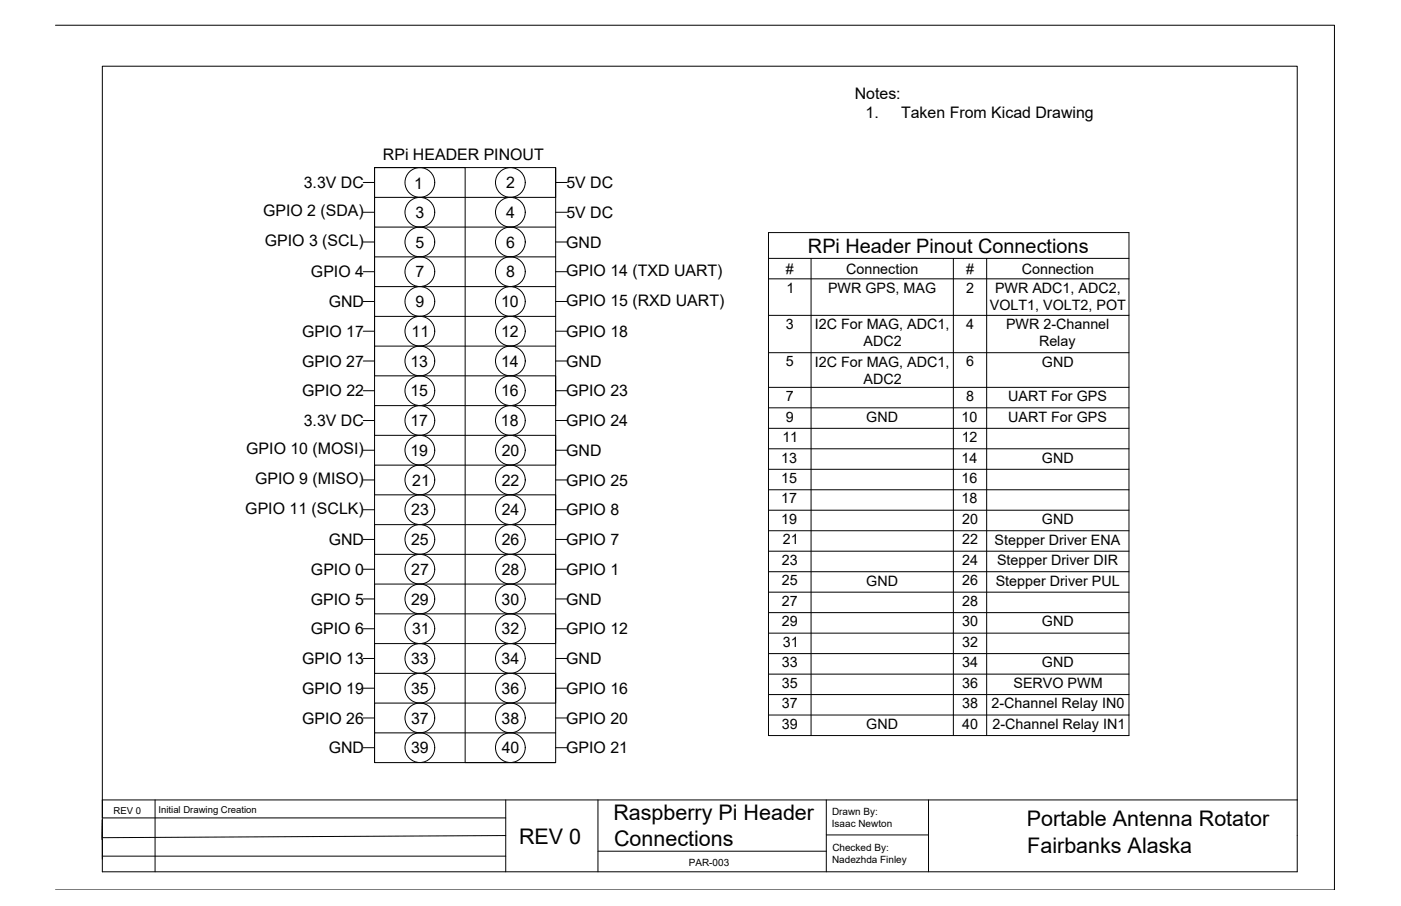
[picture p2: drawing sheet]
<svg xmlns="http://www.w3.org/2000/svg" width="432mm" height="279mm" viewBox="0 0 432 279" stroke-linecap="round" stroke-linejoin="round" font-family="sans-serif">
<!-- layer: 0 -->
<g fill="none" stroke="#000" stroke-width=".31">
<path d="M17.1 7.8h394.2v266.7h-394.2M112 56.3h3.4M171.3 51.7v9.2h-55.9v-9.2h55.9v183.5h-55.9v-183.5h28v183.5h27.9M171.3 56.3h3.5M112 65.5h3.4M112 74.6h3.4M115.4 60.9v9.1h55.9M115.4 70v9.2h55.9M115.4 79.2v9.2h55.9M171.3 65.5h3.5M171.3 74.6h3.5M236.9 71.7h111.1v155.1h-111.1z"/>
<path d="M236.9 79.7h111.1M250 79.7v147.1M293.8 79.7v147.1M304.1 79.7v147.1M112 83.8h3.4M112 93h3.4M115.4 88.4v9.2h55.9M115.4 97.6v9.1h55.9M171.3 83.8h3.5M171.3 93h3.5M236.9 86h111.1M236.9 97.3h111.1"/>
<path d="M112 102.1h3.4M112 111.3h3.4M115.4 106.7v9.2h55.9v9.2h-55.9v9.2h55.9v9.1h-55.9v9.2h55.9v9.2h-55.9v9.2h55.9v9.1h-55.9v9.2h55.9v9.2h-55.9v9.2h55.9v9.1h-55.9v9.2h55.9M171.3 102.1h3.5M171.3 111.3h3.5M236.9 108.8h111.1M236.9 119.5h111.1M112 138.8h3.4M112 120.5h3.4M112 129.7h3.4M171.3 138.8h3.5M171.3 120.5h3.5"/>
<path d="M171.3 129.7h3.5M236.9 125.8h111.1M236.9 132.1h111.1M236.9 138.4h111.1M112 148h3.4M112 157.2h3.4M171.3 148h3.5M171.3 157.2h3.5M236.9 144.7h111.1M236.9 151h111.1M236.9 157.3h111.1M112 166.4h3.4"/>
<path d="M112 175.5h3.4M171.3 166.4h3.5M171.3 175.5h3.5M236.9 163.7h111.1M236.9 170h111.1M236.9 176.3h111.1M112 184.7h3.4M112 193.9h3.4M171.3 184.7h3.5M171.3 193.9h3.5M236.9 182.6h111.1M236.9 188.9h111.1"/>
<path d="M236.9 195.3h111.1M112 203.1h3.4M112 212.2h3.4M171.3 203.1h3.5M171.3 212.2h3.5M236.9 201.6h111.1M236.9 207.9h111.1M236.9 214.2h111.1M112 221.4h3.4M112 230.6h3.4M115.4 226v9.2M171.3 221.4h3.5"/>
<path d="M171.3 230.6h3.5M236.9 220.5h111.1M31.5 246.7h368.3v22.2h-368.3zM47.8 246.7v22.2M155.9 257.7l-124.4 .6v-5.5l-.1 6.1M155.9 246.7v22.2M184.3 246.7v22.2M254.7 246.7v22.2M254.7 257.5h31.5M286.2 246.7v22.2M399.8 246.7v-226.3h-368.3v231.8h124.4M31.5 264h124.4"/>
<path d="M184.3 262.5h70.4"/>
<circle cx="129.4" cy="56.3" r="4.6"/>
<circle cx="157.3" cy="56.3" r="4.6"/>
<circle cx="129.4" cy="74.6" r="4.6"/>
<circle cx="129.4" cy="65.5" r="4.6"/>
<circle cx="157.3" cy="74.6" r="4.6"/>
<circle cx="157.3" cy="65.5" r="4.6"/>
<circle cx="129.4" cy="83.8" r="4.6"/>
<circle cx="129.4" cy="93" r="4.6"/>
<circle cx="157.3" cy="93" r="4.6"/>
<circle cx="157.3" cy="83.8" r="4.6"/>
<circle cx="129.4" cy="102.1" r="4.6"/>
<circle cx="129.4" cy="111.3" r="4.6"/>
<circle cx="157.3" cy="111.3" r="4.6"/>
<circle cx="157.3" cy="102.1" r="4.6"/>
<circle cx="129.4" cy="138.8" r="4.6"/>
<circle cx="129.4" cy="120.5" r="4.6"/>
<circle cx="129.4" cy="129.7" r="4.6"/>
<circle cx="157.3" cy="120.5" r="4.6"/>
<circle cx="157.3" cy="129.7" r="4.6"/>
<circle cx="157.3" cy="138.8" r="4.6"/>
<circle cx="129.4" cy="148" r="4.6"/>
<circle cx="129.4" cy="157.2" r="4.6"/>
<circle cx="157.3" cy="157.2" r="4.6"/>
<circle cx="157.3" cy="148" r="4.6"/>
<circle cx="129.4" cy="175.5" r="4.6"/>
<circle cx="129.4" cy="166.4" r="4.6"/>
<circle cx="157.3" cy="175.5" r="4.6"/>
<circle cx="157.3" cy="166.4" r="4.6"/>
<circle cx="129.4" cy="184.7" r="4.6"/>
<circle cx="129.4" cy="193.9" r="4.6"/>
<circle cx="157.3" cy="193.9" r="4.6"/>
<circle cx="157.3" cy="184.7" r="4.6"/>
<circle cx="129.4" cy="212.2" r="4.6"/>
<circle cx="129.4" cy="203.1" r="4.6"/>
<circle cx="157.3" cy="212.2" r="4.6"/>
<circle cx="157.3" cy="203.1" r="4.6"/>
<circle cx="129.4" cy="221.4" r="4.6"/>
<circle cx="129.4" cy="230.6" r="4.6"/>
<circle cx="157.3" cy="221.4" r="4.6"/>
<circle cx="157.3" cy="230.6" r="4.6"/>
</g>
<g font-size="6.6">
<text x="189.1" y="252.9">Raspberry Pi Header</text>
<text x="316.5" y="254.9">Portable Antenna Rotator</text>
<text x="160" y="260.4">REV 0</text>
<text x="189.3" y="260.9">Connections</text>
<text x="316.6" y="262.9">Fairbanks Alaska</text>
</g>
<text font-size="6.1" x="249" y="77.9">RPi Header Pinout Connections</text>
<g font-size="4.9">
<text x="263.4" y="30.5">Notes:</text>
<text x="266.8" y="36.4">1.</text>
<text x="277.7" y="36.4">Taken From Kicad Drawing</text>
<text x="118" y="49.2">RPi HEADER PINOUT</text>
<text x="93.6" y="58">3.3V DC</text>
<text x="127.7" y="58.2">1</text>
<text x="156" y="58">2</text>
<text x="174.6" y="58">5V DC</text>
<text x="81.1" y="66.7">GPIO 2 (SDA)</text>
<text x="128.1" y="67.2">3</text>
<text x="156" y="67.2">4</text>
<text x="174.6" y="67.2">5V DC</text>
<text x="81.6" y="75.9">GPIO 3 (SCL)</text>
<text x="128" y="76.3">5</text>
<text x="156" y="76.4">6</text>
<text x="174.5" y="76.4">GND</text>
<text x="95.8" y="85.5">GPIO 4</text>
<text x="128" y="85.5">7</text>
<text x="156" y="85.5">8</text>
<text x="174.5" y="85.1">GPIO 14 (TXD UART)</text>
<text x="101.3" y="94.7">GND</text>
<text x="128" y="94.7">9</text>
<text x="154.4" y="94.7">10</text>
<text x="174.5" y="94.2">GPIO 15 (RXD UART)</text>
<text x="93.1" y="103.9">GPIO 17</text>
<text x="126.9" y="103.9">11</text>
<text x="154.4" y="103.9">12</text>
<text x="174.5" y="103.9">GPIO 18</text>
<text x="93.1" y="113.1">GPIO 27</text>
<text x="126.5" y="113">13</text>
<text x="154.4" y="113.1">14</text>
<text x="174.5" y="113.1">GND</text>
<text x="93.1" y="122.3">GPIO 22</text>
<text x="126.5" y="122.2">15</text>
<text x="154.4" y="122.2">16</text>
<text x="174.5" y="122.3">GPIO 23</text>
<text x="93.6" y="131.4">3.3V DC</text>
<text x="126.5" y="131.4">17</text>
<text x="154.4" y="131.4">18</text>
<text x="174.5" y="131.4">GPIO 24</text>
<text x="75.9" y="140.1">GPIO 10 (MOSI)</text>
<text x="126.5" y="140.6">19</text>
<text x="154.6" y="140.6">20</text>
<text x="174.5" y="140.6">GND</text>
<text x="78.6" y="149.3">GPIO 9 (MISO)</text>
<text x="127.1" y="149.8">21</text>
<text x="154.6" y="149.8">22</text>
<text x="174.5" y="149.8">GPIO 25</text>
<text x="75.6" y="158.5">GPIO 11 (SCLK)</text>
<text x="126.7" y="158.9">23</text>
<text x="154.6" y="159">24</text>
<text x="174.5" y="159">GPIO 8</text>
<text x="101.3" y="168.1">GND</text>
<text x="126.7" y="168.1">25</text>
<text x="154.6" y="168.1">26</text>
<text x="174.5" y="168.1">GPIO 7</text>
<text x="95.8" y="177.3">GPIO 0</text>
<text x="126.7" y="177.3">27</text>
<text x="154.6" y="177.3">28</text>
<text x="174.5" y="177.3">GPIO 1</text>
<text x="95.8" y="186.5">GPIO 5</text>
<text x="126.7" y="186.5">29</text>
<text x="154.6" y="186.5">30</text>
<text x="174.5" y="186.5">GND</text>
<text x="95.8" y="195.7">GPIO 6</text>
<text x="127" y="195.6">31</text>
<text x="154.6" y="195.6">32</text>
<text x="174.5" y="195.7">GPIO 12</text>
<text x="93.1" y="204.8">GPIO 13</text>
<text x="126.7" y="204.8">33</text>
<text x="154.6" y="204.8">34</text>
<text x="174.5" y="204.8">GND</text>
<text x="93.1" y="214">GPIO 19</text>
<text x="126.7" y="214">35</text>
<text x="154.6" y="214">36</text>
<text x="174.5" y="214">GPIO 16</text>
<text x="93.1" y="223.2">GPIO 26</text>
<text x="126.7" y="223.2">37</text>
<text x="154.6" y="223.2">38</text>
<text x="174.5" y="223.2">GPIO 20</text>
<text x="101.3" y="232.3">GND</text>
<text x="126.7" y="232.3">39</text>
<text x="154.7" y="232.3">40</text>
<text x="174.5" y="232.3">GPIO 21</text>
</g>
<g font-size="4.4">
<text x="242.2" y="84.4">#</text>
<text x="260.8" y="84.4">Connection</text>
<text x="297.8" y="84.4">#</text>
<text x="314.9" y="84.4">Connection</text>
<text x="242.4" y="90.2">1</text>
<text x="255.2" y="90.3">PWR GPS, MAG</text>
<text x="297.8" y="90.2">2</text>
<text x="305.1" y="95.6">VOLT1, VOLT2, POT</text>
<text x="306.7" y="90.3">PWR ADC1, ADC2,</text>
<text x="242.2" y="101.5">3</text>
<text x="251.2" y="101.5">I2C For MAG, ADC1,</text>
<text x="297.8" y="101.5">4</text>
<text x="310.1" y="101.5">PWR 2-Channel</text>
<text x="266.1" y="106.8">ADC2</text>
<text x="320.2" y="106.8">Relay</text>
<text x="242.2" y="113">5</text>
<text x="251.2" y="113">I2C For MAG, ADC1,</text>
<text x="297.8" y="113">6</text>
<text x="321.1" y="113">GND</text>
<text x="266.1" y="118.4">ADC2</text>
<text x="242.2" y="123.7">7</text>
<text x="297.8" y="123.7">8</text>
<text x="310.8" y="123.7">UART For GPS</text>
<text x="242.2" y="130">9</text>
<text x="267" y="130">GND</text>
<text x="296.4" y="130">10</text>
<text x="310.8" y="130">UART For GPS</text>
<text x="241.1" y="136.3">11</text>
<text x="296.4" y="136.3">12</text>
<text x="240.8" y="142.6">13</text>
<text x="296.4" y="142.6">14</text>
<text x="321.1" y="142.7">GND</text>
<text x="240.8" y="148.9">15</text>
<text x="296.4" y="148.9">16</text>
<text x="240.8" y="155.3">17</text>
<text x="296.4" y="155.3">18</text>
<text x="240.8" y="161.6">19</text>
<text x="296.5" y="161.6">20</text>
<text x="321.1" y="161.6">GND</text>
<text x="241.3" y="167.9">21</text>
<text x="296.6" y="167.9">22</text>
<text x="306.6" y="167.9">Stepper Driver ENA</text>
<text x="241" y="174.2">23</text>
<text x="296.5" y="174.2">24</text>
<text x="307.3" y="174.3">Stepper Driver DIR</text>
<text x="241" y="180.5">25</text>
<text x="267" y="180.6">GND</text>
<text x="296.5" y="180.5">26</text>
<text x="306.9" y="180.6">Stepper Driver PUL</text>
<text x="241" y="186.9">27</text>
<text x="296.5" y="186.9">28</text>
<text x="241" y="193.2">29</text>
<text x="296.5" y="193.2">30</text>
<text x="321.1" y="193.2">GND</text>
<text x="241.3" y="199.5">31</text>
<text x="296.5" y="199.5">32</text>
<text x="241" y="205.8">33</text>
<text x="296.5" y="205.8">34</text>
<text x="321.1" y="205.8">GND</text>
<text x="241" y="212.1">35</text>
<text x="296.5" y="212.1">36</text>
<text x="312.4" y="212.1">SERVO PWM</text>
<text x="241" y="218.4">37</text>
<text x="296.5" y="218.4">38</text>
<text x="305.6" y="218.5">2-Channel Relay IN0</text>
<text x="241" y="224.7">39</text>
<text x="267" y="224.8">GND</text>
<text x="296.6" y="224.7">40</text>
<text x="305.9" y="224.8">2-Channel Relay IN1</text>
</g>
<g font-size="3.1">
<text x="256.5" y="251.4">Drawn By:</text>
<text x="256.4" y="255.1">Isaac Newton</text>
<text x="256.5" y="262.5">Checked By:</text>
<text x="212.3" y="266.9">PAR-003</text>
<text x="256.5" y="266.1">Nadezhda Finley</text>
</g>
<g font-size="2.9">
<text x="35" y="250.9">REV 0</text>
<text x="48.9" y="250.8">Initial Drawing Creation</text>
</g>
</svg>
